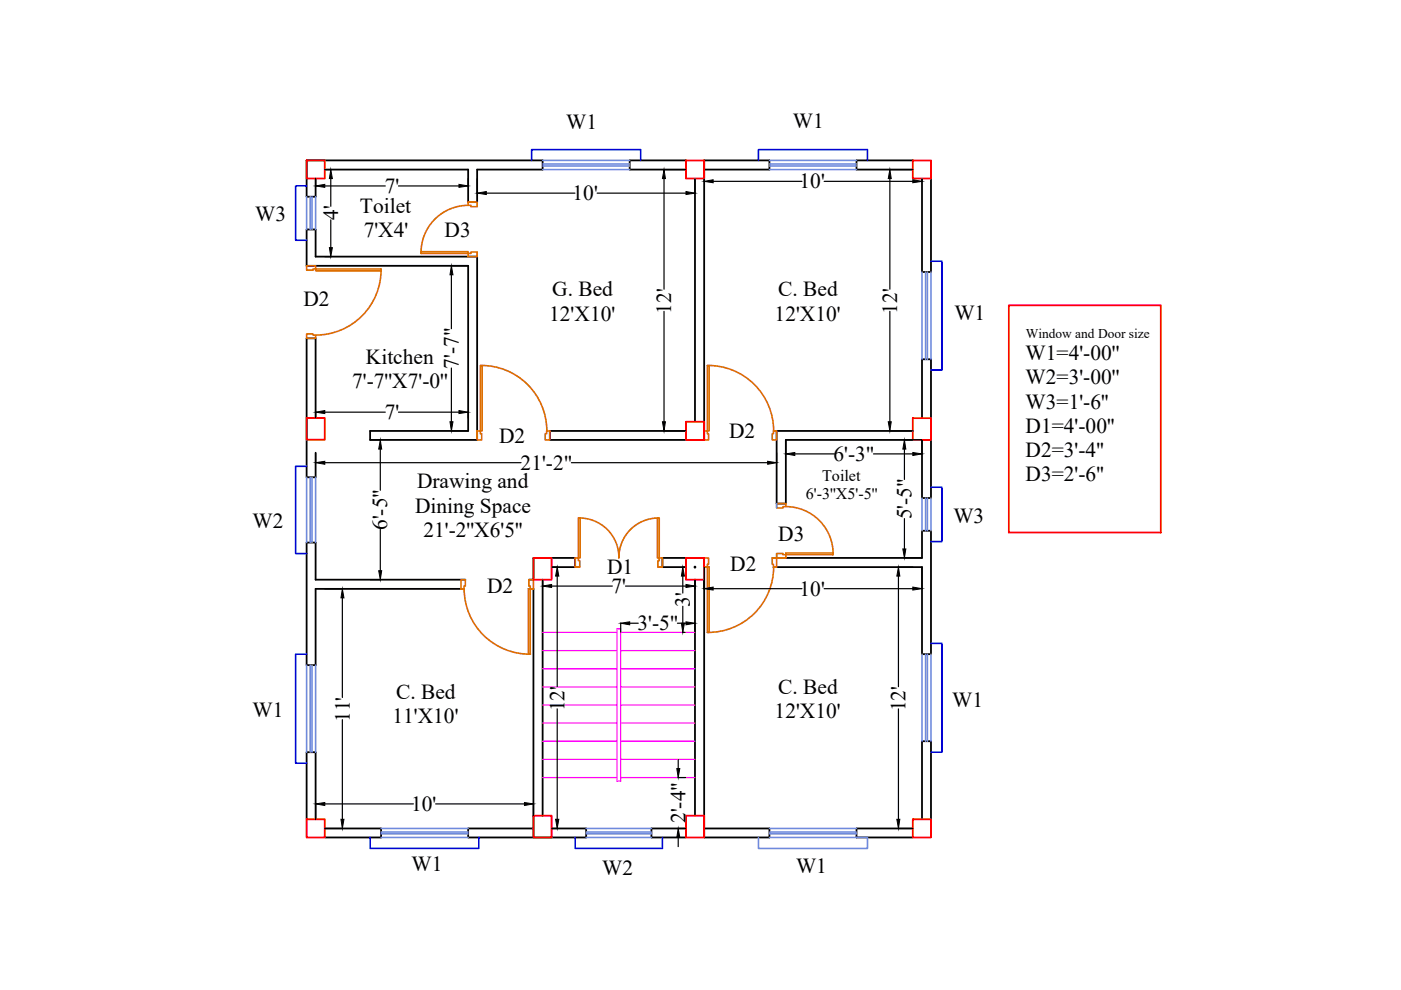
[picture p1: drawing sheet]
<svg xmlns="http://www.w3.org/2000/svg" width="297mm" height="210mm" viewBox="0 0 297 210" stroke-linecap="round" stroke-linejoin="round" font-family="sans-serif">
<!-- layer: Wall -->
<g fill="none" stroke="#000" stroke-width=".38">
<path d="M68.9 36h30.4v6.9h1.9v-6.9h13.8v-2h-50v7.7h1.9v-3.8M145.4 34h-11.9v2h11.9M147.3 37.9v51.5M149.3 36h13.8v-2h-13.8v59.3h-32.7v-1.9h28.8M193.5 34h-11.9v2h11.9M195.5 37.9v19.8h1.9v-19.8M65 48.7h1.9v5.7h34.3v38.9h-22.7v-1.9h20.8v-35h-34.3zM66.9 88.6v-16.9h-1.9v29.5h1.9v-5.2M193.5 91.4h-28.8v15.4h1.9v-13.5h26.9M195.5 88.7v-12.5h1.9v29.4h-1.9v-12.3M113.1 118.3v4.6h-1M117 118.3h4.9v1.9h-4.9"/>
<path d="M145.4 118.3h-5v1.9h5M163.7 118.3h31.8v-5.8h1.9v26.2h-1.9v-18.5h-31.5M98.7 122.9h-31.8v-7.9h-1.9v26h1.9v-16.1h31.5M112 124.9h1.1v52.7M115 122.9v50M147.3 122.9v50M150.4 120.2h-1.1v57.4h13.8v-1.9h-13.8M65 173.7v-14.2h1.9v14.2M68.9 175.7h11.9v1.9h-11.9M113.1 175.7h-13.8v1.9h25v-1.9h-7.3M145.4 175.7h-7.3v1.9h7.3M193.5 175.7h-11.9v1.9h11.9"/>
<path d="M195.5 173.7v-16.5h1.9v16.5"/>
</g>
<g fill="#000" stroke="#000" stroke-width=".21">
<circle cx="113.1" cy="122.9" r=".16"/>
<circle cx="147.4" cy="120.2" r=".16"/>
</g>
<!-- layer: Stair -->
<g fill="none" stroke="#f0f" stroke-width=".25">
<path d="M115 134.1h15.8M115 137.9h15.8M130.8 133.3h.8v32.3h-.8zM131.6 134.1h15.7M131.6 137.9h15.7M115 141.8h15.8M115 145.6h15.8M115 149.5h15.8M115 153.3h15.8M115 157.2h15.8M131.6 141.8h15.7M131.6 145.6h15.7"/>
<path d="M131.6 149.5h15.7M131.6 153.3h15.7M131.6 157.2h15.7M115 161h15.8M115 164.9h15.8M131.6 161h15.7M131.6 164.9h15.7"/>
</g>
<!-- layer: Window -->
<g fill="none" stroke="#6e8add" stroke-width=".34">
<path d="M115 34h18.5M115 34.8h18.5M115 36h18.5M115 35.2h18.5M163.1 34h18.5M163.1 34.8h18.5M163.1 36h18.5M163.1 35.2h18.5M65 41.7v7M65.8 41.7v7M66.2 41.7v7M66.9 41.7v7"/>
<path d="M195.5 57.7v18.5M196.2 57.7v18.5M196.6 57.7v18.5M197.4 57.7v18.5M65 101.2v13.8M65.8 101.2v13.8M66.2 101.2v13.8M66.9 101.2v13.8M164.7 106.8v.9M164.7 117.4v.9M195.5 105.6v6.9M196.2 105.6v6.9"/>
<path d="M196.6 105.6v6.9M197.4 105.6v6.9M195.5 138.7v18.5M196.2 138.7v18.5M196.6 138.7v18.5M197.4 138.7v18.5M65 141v18.5M65.8 141v18.5M66.2 141v18.5M66.9 141v18.5M80.8 175.7h18.5M80.8 176.4h18.5"/>
<path d="M80.8 177.6h18.5M80.8 176.8h18.5M124.3 175.7h13.8M124.3 176.4h13.8M124.3 177.6h13.8M124.3 176.8h13.8M160.8 177.6v2.3h23.1v-2.3h-20.8M163.1 175.7h18.5M163.1 176.4h18.5M163.1 176.8h18.5"/>
</g>
<!-- layer: Door -->
<g fill="none" stroke="#dd6e00" stroke-width=".34">
<path d="M65 56.4h1.9v.6h-.5v.3h-1.4zM66.9 57h13.9v.4h-13.9zM80.8 57a13.9 13.9 0 0 1-13.9 14M89.3 53.4h10v.3h-10zM99.3 53.7h.6v-.3h1.3v1h-1.9zM99.3 42.9h1.9v.9h-1.3v-.3h-.6zM99.3 43.5a10 10 0 0 0-10 10.2M101.2 53.4v1M65 70.8h1.4v.2h.5v.7h-1.9zM101.8 77.5h.4v13.9h-.4zM101.9 77.5a13.9 13.9 0 0 1 14 13.8M150 77.5a13.9 13.9 0 0 1 14 13.8"/>
<path d="M150 77.5h.4v13.9h-.4zM101.2 91.4h.6v.6h.3v1.3h-.9zM115.9 91.4h.7v1.9h-1v-1.3h.3zM149.3 91.4h.7v.6h.2v1.3h-.9zM164 91.4h.7v1.9h-1v-1.3h.3zM121.9 118.3h.7v.6h.3v1.3h-1zM122.6 109.8h.4v8.5h-.4zM122.7 109.8a8.4 8.4 0 0 1 8.5 8.5 8.4 8.4 0 0 1 8.6-8.5M139.4 109.8h.4v8.5h-.4zM139.8 118.3h.6v1.9h-.9v-1.3h.3zM149.3 118.3h.9v1.3h-.2v.6h-.7zM163.7 118.3h1v1.9h-.7v-.6h-.3z"/>
<path d="M164.7 106.8h1.9v.6h-.6v.3h-1.3zM164.7 117.4h1.3v.2h.6v.7h-1.9zM166.6 117.2h10v.4h-10zM166.6 107.4a10 10 0 0 1 10 10.2M97.7 122.9h1v1.4h-.3v.6h-.7zM98.4 124.8a13.9 13.9 0 0 0 14.1 13.9M112 124.9h.4v13.8h-.4zM112.1 122.9h1v2h-.7v-.6h-.3zM121.9 120.2h1M139.5 120.2h.9M150 120.2h.4v13.9h-.4zM164 120.2a13.9 13.9 0 0 1-14 13.9"/>
</g>
<!-- layer: Sunshade -->
<path d="M65 39.4h-2.3v11.5h2.3M112.7 34v-2.3h23.1v2.3M160.8 34v-2.3h23.1v2.3M197.4 55.4h2.3v23.1h-2.3M65 98.9h-2.3v18.5h2.3M197.4 103.3h2.3v11.5h-2.3M65 138.7h-2.3v23.1h2.3M197.4 136.4h2.3v23.1h-2.3M78.5 177.6v2.3h23v-2.3M121.9 177.6v2.3h18.5v-2.3" fill="none" stroke="#00f" stroke-width=".34"/>
<!-- layer: Column -->
<g fill="none" stroke="#f00" stroke-width=".38">
<path d="M65 34h3.9v3.9h-3.9zM145.4 34h3.9v3.9h-3.9zM193.5 34h3.9v3.9h-3.9zM213.9 64.7h32.2v48.2h-32.2zM65 88.6h3.9v4.6h-3.9zM145.4 89.4h3.9v3.9h-3.9zM193.5 88.7h3.9v4.6h-3.9zM113.1 118.3h3.9v4.6h-3.9zM145.4 118.3h3.9v4.6h-3.9zM65 173.7h3.9v3.9h-3.9zM113.1 172.9h3.9v4.7h-3.9zM145.4 172.9h3.9v4.7h-3.9z"/>
<path d="M193.5 173.7h3.9v3.9h-3.9z"/>
</g>
<!-- layer: Dimension -->
<g fill="none" stroke="#000" stroke-width=".25">
<path d="M66.9 37.9v1.6M68.9 36h1.3M68.9 39.4h12.8M70.1 37.9v5.8M84.5 39.4h12.8M99.3 37.9v1.6M101.2 37.9v3.1M140.7 36h4.7M140.8 37.9v23.4M147.3 37.9v3.1M149.3 37.9v.6M151.2 38.5h18.8"/>
<path d="M174.7 38.5h18.8M188.6 36h4.9M188.7 37.9v23.4M195.5 37.9v.6M68.9 54.4h1.3M70.1 46.6v5.9M95.6 56.4h3.6M95.7 58.3v11.4M103.1 41h18.8M126.6 41h18.8M95.7 78v11.4M140.8 66v23.4"/>
<path d="M188.7 66v23.4M66.9 87.3v1.3M66.9 96v2.2M68.9 98.1h41.6M68.9 87.4h12.8M78.5 93.3h2.2M80.6 95.2v8.7M84.5 87.4h12.8M95.6 91.4h3.6M99.3 87.3v1.3M121.1 98.1h41.7M140.7 91.4h4.7"/>
<path d="M164.7 96v2.2M166.6 93.3v3M168.5 96.2h8.4M185.2 96.2h8.3M188.6 91.4h4.9M191.7 93.3h3.7M191.8 95.2v6.5M195.5 93.3v3M80.6 112.2v8.8M191.7 118.3h3.7M191.8 110v6.4M68.9 124.9h3.8"/>
<path d="M72.6 126.8v21.1M78.5 122.9h2.2M115 123v1.3M117 124.3h12.8M117 120.2h1.2M118.1 122.1v23.5M131.6 132.1v1.9M132.6 124.3h12.8M133.5 132.1h1.8M143.6 132.1h1.8M144.7 120.2h.5M144.7 134.1h.5"/>
<path d="M144.8 122.1v3.6M144.8 128.5v3.6M147.3 123v1.3M147.3 132.1v1.9M149.3 120.2v4.7M151.2 124.8h18.8M174.7 124.8h18.8M190.4 120.2h3.1M190.5 122.1v23.5M195.5 120.2v4.7M72.6 152.6v21.1M118.1 150.3v23.4"/>
<path d="M190.5 150.3v23.4M66.9 170.4v3.3M68.9 175.7h3.8M68.9 170.4h18.8M92.4 170.4h18.8M113.1 170.4v2.5M117 175.7h1.2M143.7 175.7h1.7M143.7 164.9h1.7M143.8 161v2M143.8 177.6v1.9M190.4 175.7h3.1"/>
</g>
<g fill="#000" stroke="#000" stroke-width=".21">
<path d="M66.9 39.4l2-.3v.6zM70.1 36l.4 1.9h-.7zM97.3 39.1l2 .3-2 .3zM140.8 36l.3 1.9h-.7zM149.3 38.5l1.9-.4v.6zM188.7 36l.3 1.9h-.7zM193.5 38.1l2 .4-2 .2zM69.8 52.5h.7l-.4 1.9zM95.7 56.4l.3 1.9h-.6zM101.2 41l1.9-.4v.6zM145.4 40.6l1.9 .4-1.9 .2zM66.9 98.1l2-.3v.6z"/>
<path d="M66.9 87.4l2-.3v.6zM80.6 93.3l.3 1.9h-.6zM95.4 89.4h.6l-.3 2zM97.3 87.1l2 .3-2 .3zM140.4 89.4h.7l-.3 2zM162.8 97.8l1.9 .3-1.9 .3zM166.6 96.2l1.9-.3v.7zM188.3 89.4h.7l-.3 2zM191.8 93.3l.3 1.9h-.7zM193.5 95.9l2 .3-2 .4zM191.4 116.4h.7l-.3 1.9zM72.6 124.9l.3 1.9h-.6z"/>
<path d="M80.3 121h.6l-.3 1.9zM115 124.3l2-.4v.7zM118.1 120.2l.4 1.9h-.7zM131.6 132.1l1.9-.3v.7zM144.8 120.2l.3 1.9h-.6zM144.5 132.1h.6l-.3 2zM145.4 123.9l1.9 .4-1.9 .3zM145.4 131.8l1.9 .3-1.9 .4zM149.3 124.8l1.9-.3v.6zM190.5 120.2l.3 1.9h-.7zM193.5 124.5l2 .3-2 .3zM66.9 170.4l2-.2v.6z"/>
<path d="M72.3 173.7h.6l-.3 2zM111.2 170.2l1.9 .2-1.9 .4zM117.8 173.7h.7l-.4 2zM143.8 175.7l.3 1.9h-.6zM143.5 163h.6l-.3 1.9zM190.1 173.7h.7l-.3 2z"/>
</g>
<g font-size="4.5">
<text x="120" y="27.4">W1</text>
<text x="168.1" y="27.1">W1</text>
<text x="81.6" y="40.9">7'</text>
<text x="169.5" y="39.9">10'</text>
<text x="54.1" y="46.8">W3</text>
<text x="71.7" y="46.7" transform="rotate(-90 71.7 46.7)">4'</text>
<text x="76.3" y="45.2">Toilet</text>
<text x="121.4" y="42.4">10'</text>
<text x="77.1" y="50.3">7'X4'</text>
<text x="94.3" y="50.2">D3</text>
<text x="64.3" y="64.8">D2</text>
<text x="117.1" y="62.8">G. Bed</text>
<text x="165" y="62.8">C. Bed</text>
<text x="116.4" y="68">12'X10'</text>
<text x="142.3" y="66.5" transform="rotate(-90 142.3 66.5)">12'</text>
<text x="164.2" y="68">12'X10'</text>
<text x="190.2" y="66.5" transform="rotate(-90 190.2 66.5)">12'</text>
<text x="202.3" y="67.8">W1</text>
<text x="77.6" y="77.2">Kitchen</text>
<text x="217.5" y="76.4">W1=4'-00''</text>
<text x="74.7" y="82.3">7'-7''X7'-0''</text>
<text x="97.2" y="78.2" transform="rotate(-90 97.2 78.2)">7'-7&quot;</text>
<text x="217.5" y="81.5">W2=3'-00''</text>
<text x="81.6" y="88.9">7'</text>
<text x="217.5" y="86.6">W3=1'-6''</text>
<text x="105.8" y="93.9">D2</text>
<text x="154.6" y="92.8">D2</text>
<text x="217.5" y="91.8">D1=4'-00''</text>
<text x="110.4" y="99.7">21'-2&quot;</text>
<text x="176.7" y="97.8">6'-3&quot;</text>
<text x="217.5" y="96.9">D2=3'-4''</text>
<text x="88.4" y="103.6">Drawing and</text>
<text x="217.5" y="102">D3=2'-6''</text>
<text x="53.5" y="111.9">W2</text>
<text x="82.1" y="112.4" transform="rotate(-90 82.1 112.4)">6'-5&quot;</text>
<text x="88" y="108.8">Dining Space</text>
<text x="89.8" y="113.9">21'-2''X6'5''</text>
<text x="193.2" y="110.1" transform="rotate(-90 193.2 110.1)">5'-5&quot;</text>
<text x="202.1" y="110.9">W3</text>
<text x="165" y="114.7">D3</text>
<text x="103.3" y="125.7">D2</text>
<text x="128.7" y="121.8">D1</text>
<text x="129.7" y="125.7">7'</text>
<text x="154.8" y="121">D2</text>
<text x="146.3" y="128.7" transform="rotate(-90 146.3 128.7)">3'</text>
<text x="169.5" y="126.3">10'</text>
<text x="135.2" y="133.7">3'-5&quot;</text>
<text x="84" y="148.2">C. Bed</text>
<text x="165" y="147.1">C. Bed</text>
<text x="201.9" y="150">W1</text>
<text x="53.5" y="152.1">W1</text>
<text x="74.2" y="153.1" transform="rotate(-90 74.2 153.1)">11'</text>
<text x="83.2" y="153.3">11'X10'</text>
<text x="119.7" y="150.8" transform="rotate(-90 119.7 150.8)">12'</text>
<text x="164.2" y="152.2">12'X10'</text>
<text x="192" y="150.8" transform="rotate(-90 192 150.8)">12'</text>
<text x="87.2" y="172">10'</text>
<text x="145.4" y="174.5" transform="rotate(-90 145.4 174.5)">2'-4&quot;</text>
<text x="87.2" y="184.7">W1</text>
<text x="127.7" y="185.5">W2</text>
<text x="168.8" y="185.1">W1</text>
</g>
<g font-size="3.4">
<text x="174.3" y="101.9">Toilet</text>
<text x="170.8" y="105.7">6'-3''X5'-5''</text>
</g>
<text font-size="2.8" x="217.5" y="71.6">Window and Door size</text>
</svg>
